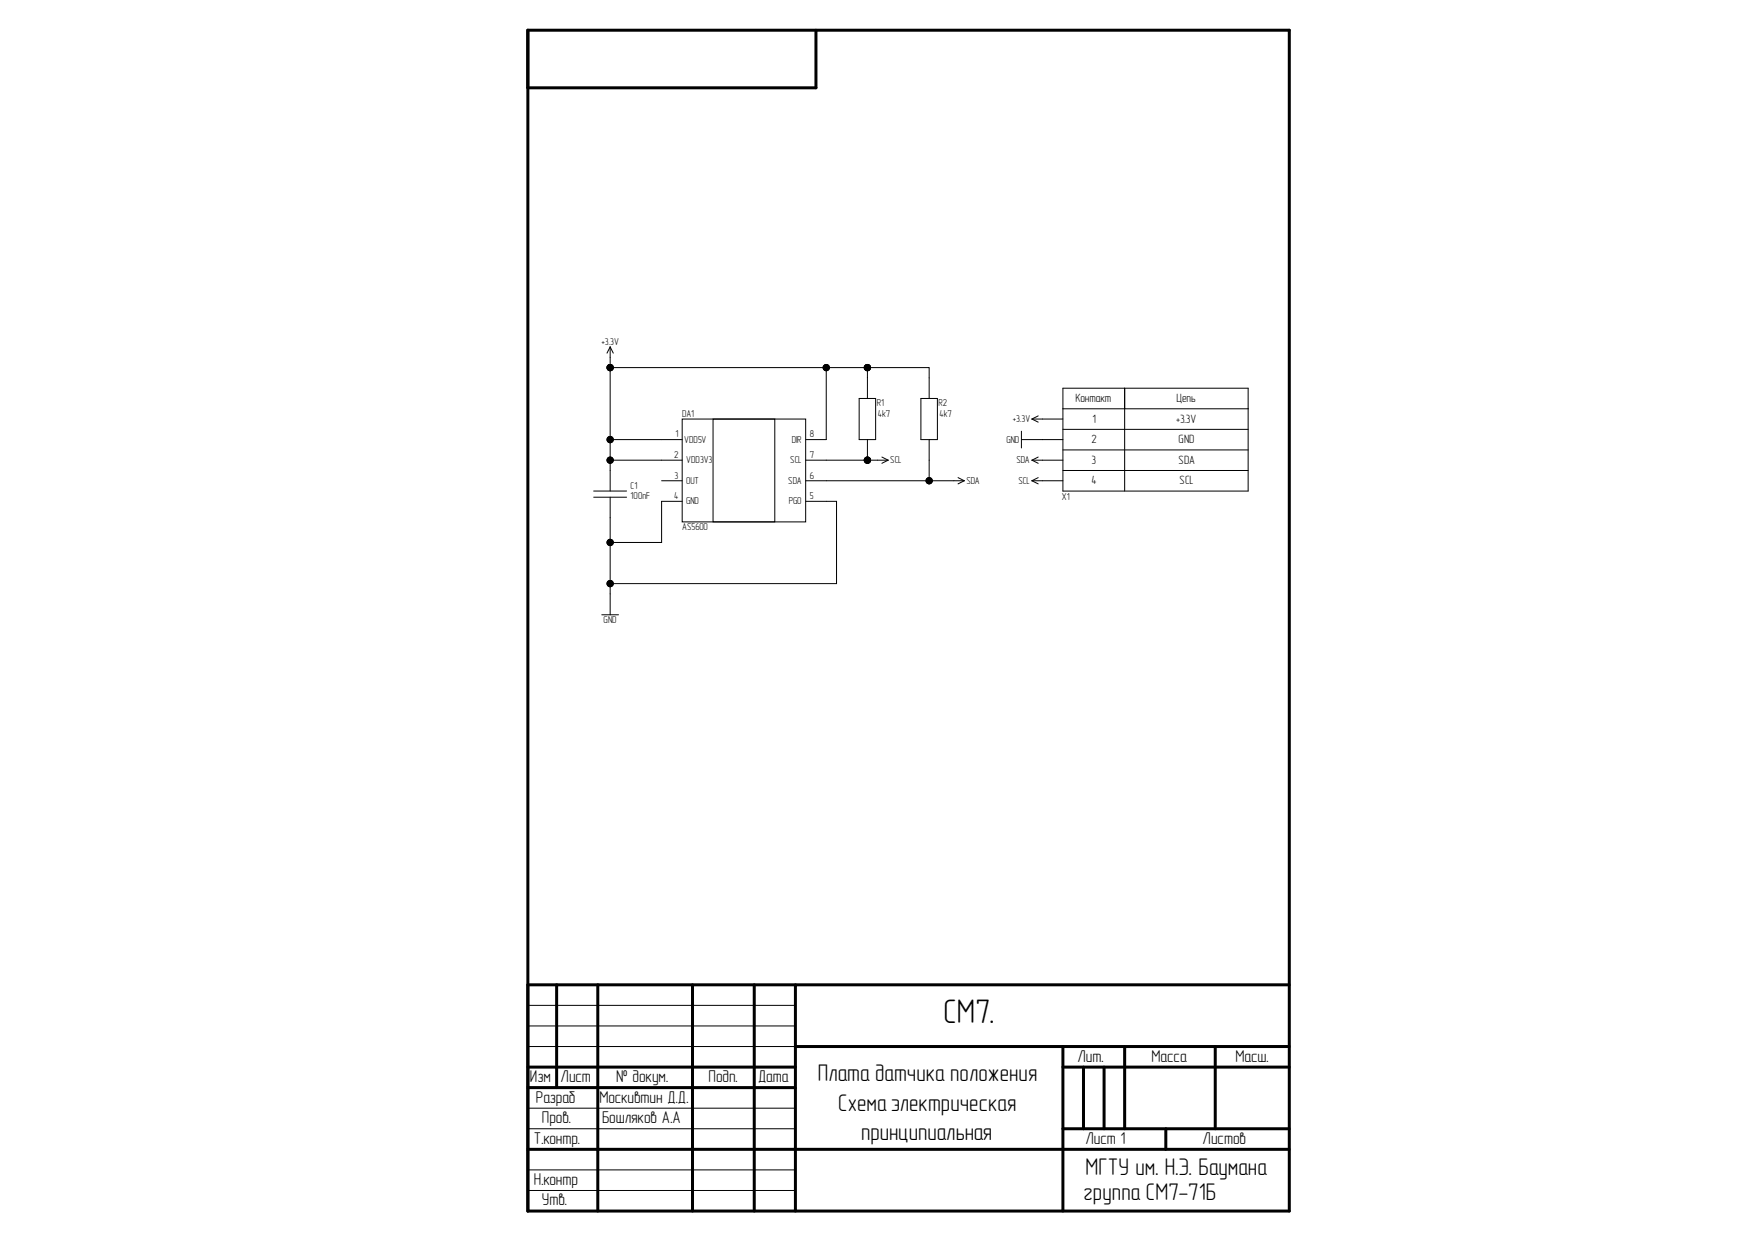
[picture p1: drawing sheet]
<svg xmlns="http://www.w3.org/2000/svg" width="297mm" height="210mm" viewBox="0 0 297 210" stroke-linecap="round" stroke-linejoin="round" font-family="sans-serif">
<g fill="none" stroke="#000" stroke-width=".51">
<path d="M89.2 5.1h128.8v199.6h-128.8zM137.9 5.1v9.7h-48.7M89.2 166.4h128.8M94.1 166.4v17.4M101.1 166.4v38.3M117.1 166.4v38.3M127.5 166.4v38.3M134.5 166.4v38.3M134.5 176.9h83.5M179.7 176.9v27.8M190.1 176.9v13.9M205.4 176.9v13.9"/>
<path d="M89.2 194.2h128.8M89.2 180.3h45.3M89.2 183.8h45.3M179.7 190.8h38.3M179.7 180.3h38.3M183.2 180.3v10.5M186.7 180.3v10.5M197.1 190.8v3.4"/>
</g>
<g fill="none" stroke="#000" stroke-width=".17">
<path d="M103.2 58.6l-.6 1.1M103.2 58.6l.5 1.1M103.2 58.6v3.5M103.2 62.1v15.7M103.2 74.3h12.1M103.2 62.1h36.5M115.3 70.8h20.9v17.4h-20.9zM115.3 77.8h-12.1v5.2M120.6 70.8h10.4v17.4h-10.4zM136.2 77.8h14M145.3 67.3h2.7v7h-2.7zM146.6 62.1h10.5v5.2"/>
<path d="M146.6 62.1h-6.9v12.2h-3.5M146.6 62.1v5.2M146.6 74.3v3.5M149.1 77.2l1.1 .6M150.2 77.8l-1.1 .5M155.7 67.3h2.8v7h-2.8zM157.1 74.3v6.9M172.7 74.3h7M172.7 72.9v2.8M174.5 70.8h5.2M174.5 70.8l1 .5M174.5 77.8h5.2"/>
<path d="M174.5 77.8l1 .5M175.5 77.2l-1 .6M175.5 70.3l-1 .5M179.7 65.6h31.3v17.4h-31.3zM179.7 69.1h31.3M179.7 72.6h31.3M179.7 76h31.3M179.7 79.5h31.3M190.1 65.6v17.4M100.4 83h5.5M100.4 84h5.5M103.2 84v19.9"/>
<path d="M111.9 81.2h3.4M115.3 84.7h-3.4v7h-8.7M136.2 84.7h5.2v13.9h-38.2M136.2 81.2h26.8M162 80.7l1 .5M163 81.2l-1 .6M174.5 81.2h5.2M174.5 81.2l1 .6M175.5 80.7l-1 .5M101.7 103.9h2.9M89.2 169.9h45.3M89.2 173.4h45.3"/>
<path d="M89.2 176.9h45.3M89.2 187.3h45.3M89.2 190.8h45.3M89.2 197.7h45.3M89.2 201.2h45.3"/>
<circle cx="103.1" cy="62.1" r=".53"/>
<circle cx="103.2" cy="74.3" r=".53"/>
<circle cx="103.2" cy="77.8" r=".53"/>
<circle cx="139.7" cy="62.1" r=".53"/>
<circle cx="146.6" cy="62.1" r=".53"/>
<circle cx="146.6" cy="77.8" r=".53"/>
<circle cx="103.2" cy="98.6" r=".53"/>
<circle cx="103.2" cy="91.7" r=".53"/>
<circle cx="157.1" cy="81.2" r=".53"/>
</g>
<g fill="#000">
<circle cx="103.1" cy="62.1" r=".53"/>
<circle cx="103.2" cy="74.3" r=".53"/>
<circle cx="103.2" cy="77.8" r=".53"/>
<circle cx="139.7" cy="62.1" r=".53"/>
<circle cx="146.6" cy="62.1" r=".53"/>
<circle cx="146.6" cy="77.8" r=".53"/>
<circle cx="103.2" cy="98.6" r=".53"/>
<circle cx="103.2" cy="91.7" r=".53"/>
<circle cx="157.1" cy="81.2" r=".53"/>
</g>
<text font-size="5.7" x="159.5" y="172.8">СМ7.</text>
<g font-size="4.1">
<text x="138.2" y="182.6">Плата датчика положения</text>
<text x="141.7" y="187.8">Схемаэлектрическая</text>
<text x="145.6" y="192.7">принципиальная</text>
<text x="183.2" y="202.7">группа СМ7-71Б</text>
<text x="183.5" y="198.6">МГТУ им. Н.Э. Баумана</text>
</g>
<g font-size="2.9">
<text x="182.2" y="179.4">Лит.</text>
<text x="194.7" y="179.4">Масса</text>
<text x="208.9" y="179.4">Масш.</text>
<text x="89.6" y="182.9">Изм</text>
<text x="94.8" y="182.9">Лист</text>
<text x="104.2" y="182.9">№ докум.</text>
<text x="119.8" y="182.9">Подп.</text>
<text x="128.2" y="182.9">Дата</text>
<text x="90.6" y="186.3">Разраб</text>
<text x="91.6" y="189.8">Пров.</text>
<text x="101.4" y="186.3">Москивтин Д.Д.</text>
<text x="101.8" y="189.8">Бошляков А.А</text>
<text x="90.3" y="193.3">Т.контр.</text>
<text x="183.5" y="193.3">Лист 1</text>
<text x="203.3" y="193.3">Листов</text>
<text x="90.3" y="200.2">Н.контр</text>
<text x="91.6" y="203.7">Утв.</text>
</g>
<g font-size="2">
<text x="181.8" y="68">Контакт</text>
<text x="184.7" y="71.4">1</text>
<text x="198.8" y="71.4">+3.3V</text>
<text x="198.9" y="68">Цепь</text>
<text x="184.5" y="74.9">2</text>
<text x="199.3" y="74.9">GND</text>
<text x="184.5" y="78.4">3</text>
<text x="184.5" y="81.8">4</text>
<text x="199.3" y="78.4">SDA</text>
<text x="199.4" y="81.8">SCL</text>
</g>
<g font-size="1.7">
<text x="101.7" y="58.3">+3.3V</text>
<text x="115.3" y="70.4">DA1</text>
<text x="148.2" y="68.6">R1</text>
<text x="148.4" y="70.4">4k7</text>
<text x="158.6" y="68.6">R2</text>
<text x="158.8" y="70.4">4k7</text>
<text x="171.2" y="71.4">+3.3V</text>
<text x="114" y="77.4">2</text>
<text x="114.2" y="73.9">1</text>
<text x="115.7" y="74.8">VDD5V</text>
<text x="133.8" y="74.8">DIR</text>
<text x="136.9" y="77.4">7</text>
<text x="136.9" y="73.9">8</text>
<text x="170.1" y="74.8">GND</text>
<text x="106.6" y="82.6">C1</text>
<text x="114.1" y="80.9">3</text>
<text x="116" y="78.3">VDD3V3</text>
<text x="116" y="81.8">OUT</text>
<text x="133.3" y="81.8">SDA</text>
<text x="133.6" y="78.3">SCL</text>
<text x="136.9" y="80.9">6</text>
<text x="150.5" y="78.3">SCL</text>
<text x="163.4" y="81.8">SDA</text>
<text x="171.8" y="78.3">SDA</text>
<text x="172.2" y="81.8">SCL</text>
<text x="106.6" y="84.4">100nF</text>
<text x="114" y="84.4">4</text>
<text x="115.3" y="89.6">AS5600</text>
<text x="116" y="85.2">GND</text>
<text x="133.3" y="85.2">PGO</text>
<text x="136.9" y="84.4">5</text>
<text x="179.5" y="84.5">X1</text>
<text x="102" y="105.3">GND</text>
</g>
</svg>
